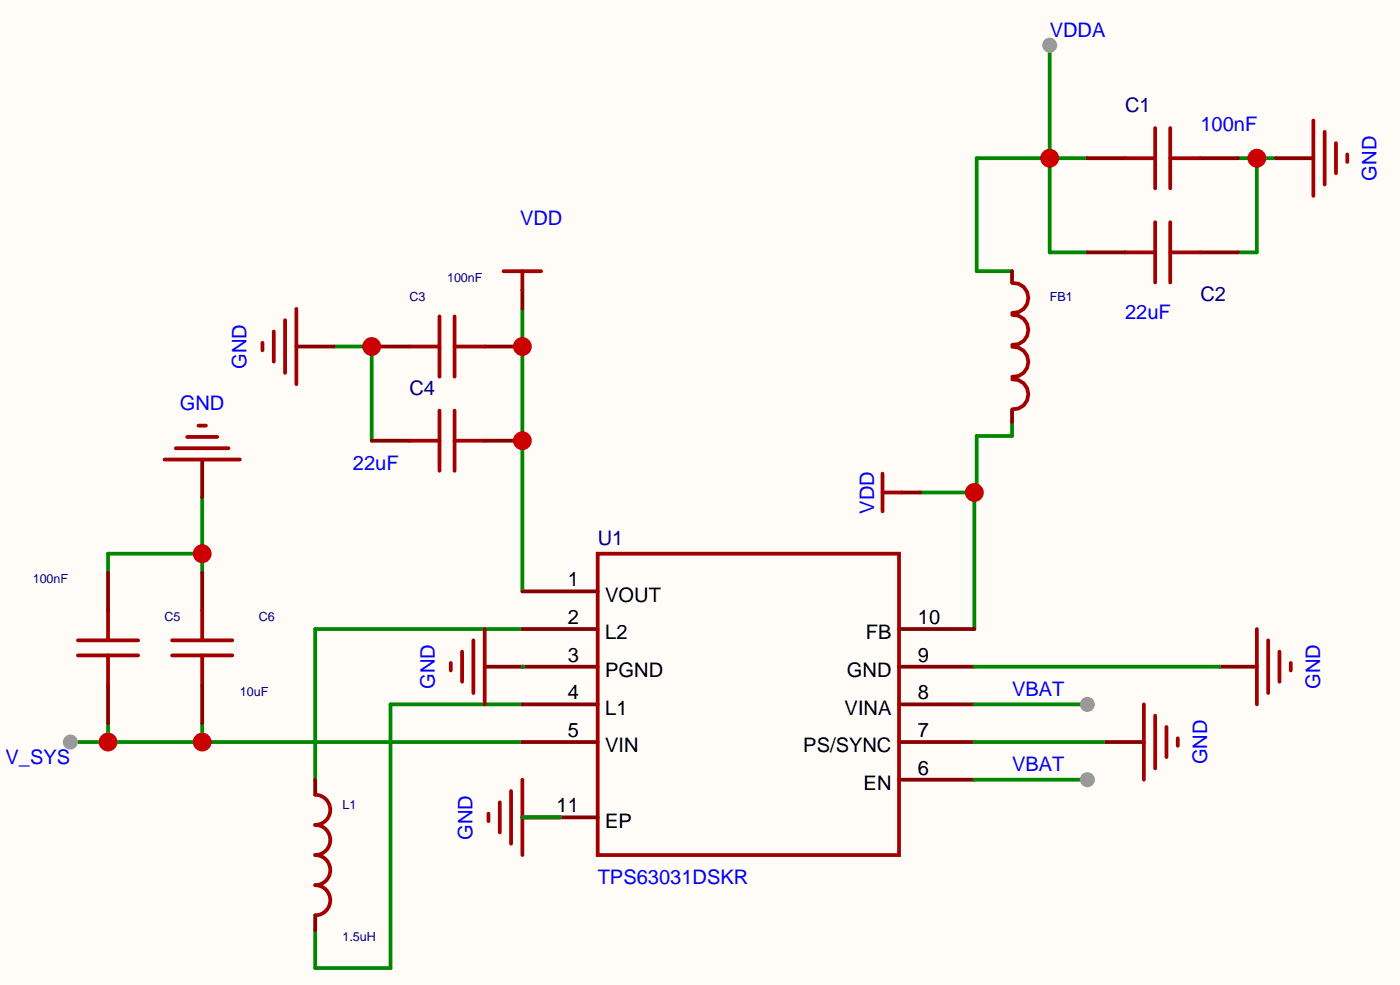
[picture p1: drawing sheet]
<svg xmlns="http://www.w3.org/2000/svg" width="94mm" height="66mm" viewBox="0 0 94 66" stroke-linecap="round" stroke-linejoin="round" font-family="sans-serif">
<path d="M0 0h94.4v66.4h-94.4z" fill="#fffcf7"/>
<path d="M83.5 10.7h2.5M84.8 10.7v6.3h-1.3" fill="none" stroke="#008700" stroke-width=".25"/>
<circle cx="84.8" cy="10.7" r=".63" fill="#c00"/>
<path d="M65.7 33.2v9.2M68.2 28.4v1h-2.3v3.8h-3.8" fill="none" stroke="#008700" stroke-width=".25"/>
<circle cx="65.7" cy="33.2" r=".63" fill="#c00"/>
<path d="M70.8 3v14h2.5M73.3 10.7h-7.4v7.6h2.3" fill="none" stroke="#008700" stroke-width=".25"/>
<circle cx="70.8" cy="10.7" r=".63" fill="#c00"/>
<circle cx="70.8" cy="3" r=".51" fill="#999"/>
<path d="M22.5 23.4h2.6v6.3M35.2 20.8v19.1M4.7 50h30.5M7.3 48.8v1.2M13.6 48.8v1.2" fill="none" stroke="#008700" stroke-width=".25"/>
<g fill="#c00">
<circle cx="13.6" cy="50" r=".63"/>
<circle cx="7.3" cy="50" r=".63"/>
</g>
<circle cx="4.7" cy="50" r=".51" fill="#999"/>
<path d="M13.6 33.5v5.1M13.6 37.3h-6.3v1.3M35.2 47.5h-8.9v17.8h-5v-2.6" fill="none" stroke="#008700" stroke-width=".25"/>
<circle cx="13.6" cy="37.3" r=".63" fill="#c00"/>
<path d="M35.2 42.4h-13.9v10.2M65.7 47.5h7.6" fill="none" stroke="#008700" stroke-width=".25"/>
<g fill="none" stroke="#870000" stroke-width=".25">
<path d="M86 10.7h2.6M13.6 31v2.5M20 23.4h2.5M35.2 39.9h5.1M60.8 33.2h1.3M35.2 42.4h5.1M35.2 45h5.1M35.2 47.5h5.1M35.2 50h5.1M35.2 55.1h5.1M60.6 42.4h5.1M60.6 45h5.1"/>
<path d="M60.6 47.5h5.1M60.6 50h5.1M60.6 52.6h5.1"/>
</g>
<g fill="none" stroke="#a10000" stroke-width=".25">
<path d="M88.6 8.1v5.1M89.3 8.9v3.5M90.1 9.7v2M90.9 10.4v.5M11.1 31h5.1M11.9 30.2h3.5M12.6 29.5h2.1M13.4 28.7h.5M17.7 23.1v.5M18.5 22.4v2M19.2 21.6v3.5M20 20.8v5.1"/>
<path d="M40.3 37.3h20.3v20.4h-20.3zM59.5 31.9v2.6M59.5 33.2h1.3"/>
</g>
<circle cx="73.3" cy="47.5" r=".51" fill="#999"/>
<path d="M65.7 52.6h7.6" fill="none" stroke="#008700" stroke-width=".25"/>
<circle cx="73.3" cy="52.6" r=".51" fill="#999"/>
<path d="M35.2 45h.1M65.7 50h8.9M65.7 45h16.5" fill="none" stroke="#008700" stroke-width=".25"/>
<path d="M68.2 18.3v.8M25.1 29.7h2.5M32.7 29.7h2.5M68.2 27.7v.7M32.7 45h2.5M35.2 55.1h2.6M74.6 50h2.5M82.2 45h2.6" fill="none" stroke="#870000" stroke-width=".25"/>
<g fill="none" stroke="#a10000" stroke-width=".25">
<path d="M68.3 19.1a1.01 1.01 0 0 1 1 1 1.01 1.01 0 0 1-1 1M29.6 27.7v4.1M30.7 29.7h2M30.7 27.7v4.1M68.3 25.6a1.01 1.01 0 0 1 1 1 1.01 1.01 0 0 1-1 1M68.3 21.2a1.01 1.01 0 0 1 1 1 1.01 1.01 0 0 1-1 1.1M68.3 23.4a1.01 1.01 0 0 1 1 1 1.01 1.01 0 0 1-1 1M30.4 44.7v.5M31.2 43.9v2.1M31.9 43.2v3.5M32.7 42.4v5.1M32.9 54.9v.5"/>
<path d="M33.7 54.1v2M34.5 53.3v3.6M35.2 52.6v5.1M77.1 47.5v5.1M77.9 48.3v3.5M78.7 49v2.1M79.4 49.8v.5M84.8 42.4v5.1M85.5 43.2v3.5M86.3 43.9v2.1M87 44.7v.5"/>
</g>
<circle cx="35.2" cy="29.7" r=".63" fill="#c00"/>
<path d="M34 18.3h2.5M35.2 18.3v1.3M75.9 10.7h2M77.9 8.6v4.1M78.9 10.7h2M78.9 8.6v4.1M27.6 29.7h2M30.7 21.3v4.1M11.6 43.2h4.1M11.6 44.2h4.1M13.6 41.1v2.1M13.6 44.2v2" fill="none" stroke="#a10000" stroke-width=".25"/>
<path d="M35.2 19.6v1.2M73.3 10.7h2.6M80.9 10.7h2.6M13.6 38.6v2.5M32.7 23.4h2.5M13.6 46.2v2.6" fill="none" stroke="#870000" stroke-width=".25"/>
<circle cx="35.2" cy="23.4" r=".63" fill="#c00"/>
<path d="M27.6 23.4h2M29.6 21.3v4.1" fill="none" stroke="#a10000" stroke-width=".25"/>
<path d="M25.1 23.4h2.5" fill="none" stroke="#870000" stroke-width=".25"/>
<circle cx="25.1" cy="23.4" r=".63" fill="#c00"/>
<g fill="none" stroke="#a10000" stroke-width=".25">
<path d="M75.9 17h2M77.9 15v4.1M78.9 15v4.1M78.9 17h2M30.7 23.4h2M5.3 44.2h4M5.3 43.2h4M7.3 41.1v2.1M7.3 44.2v2M21.3 59.7a1.02 1.02 0 0 1 1 1 1.02 1.02 0 0 1-1 1M21.3 57.7a1.02 1.02 0 0 1 1 1 1.02 1.02 0 0 1-1 1M21.3 53.6a1.02 1.02 0 0 1 1 1 1.02 1.02 0 0 1-1 1"/>
<path d="M21.3 55.6a1.02 1.02 0 0 1 1 1 1.02 1.02 0 0 1-1 1.1"/>
</g>
<path d="M73.3 17h2.6M80.9 17h2.6M7.3 38.6v2.5M7.3 46.2v2.6M21.3 52.6v1M21.3 61.7v1" fill="none" stroke="#870000" stroke-width=".25"/>
<path d="M35.2 55.1h2.6" fill="none" stroke="#008700" stroke-width=".25"/>
<g font-size="1.4" fill="#00f">
<text x="70.8" y="2.5">VDDA</text>
<text x="80.9" y="8.8">100nF</text>
<text x="35.1" y="15.2">VDD</text>
<text x="92.8" y="12.2" transform="rotate(-90 92.8 12.2)">GND</text>
<text x="75.9" y="21.5">22uF</text>
<text x="12.1" y="27.6">GND</text>
<text x="16.6" y="24.9" transform="rotate(-90 16.6 24.9)">GND</text>
<text x="23.8" y="31.7">22uF</text>
<text x="58.9" y="34.6" transform="rotate(-90 58.9 34.6)">VDD</text>
<text x="29.3" y="46.5" transform="rotate(-90 29.3 46.5)">GND</text>
<text x="68.2" y="46.9">VBAT</text>
<text x="89" y="46.5" transform="rotate(-90 89 46.5)">GND</text>
<text x=".4" y="51.5">V_SYS</text>
<text x="68.2" y="52">VBAT</text>
<text x="81.4" y="51.5" transform="rotate(-90 81.4 51.5)">GND</text>
<text x="31.9" y="56.6" transform="rotate(-90 31.9 56.6)">GND</text>
<text x="40.3" y="59.6">TPS63031DSKR</text>
</g>
<g font-size="1.4" fill="#000080">
<text x="75.9" y="7.6">C1</text>
<text x="80.9" y="20.3">C2</text>
<text x="27.6" y="26.6">C4</text>
<text x="40.3" y="36.8">U1</text>
</g>
<g font-size="1.4">
<text x="38.3" y="39.5">1</text>
<text x="40.8" y="40.6">VOUT</text>
<text x="38.3" y="42.1">2</text>
<text x="38.3" y="44.6">3</text>
<text x="38.3" y="47.2">4</text>
<text x="40.8" y="43.1">L2</text>
<text x="40.8" y="45.6">PGND</text>
<text x="57.1" y="45.6">GND</text>
<text x="58.4" y="43.1">FB</text>
<text x="61.9" y="47.2">8</text>
<text x="61.9" y="44.6">9</text>
<text x="61.9" y="42.1">10</text>
<text x="38.3" y="49.7">5</text>
<text x="40.8" y="48.2">L1</text>
<text x="40.8" y="50.7">VIN</text>
<text x="54.2" y="50.7">PS/SYNC</text>
<text x="57" y="48.2">VINA</text>
<text x="58.2" y="53.3">EN</text>
<text x="61.9" y="52.2">6</text>
<text x="61.9" y="49.7">7</text>
<text x="37.5" y="54.8">11</text>
<text x="40.8" y="55.8">EP</text>
</g>
<g font-size=".8" fill="#000080">
<text x="27.6" y="20.3">C3</text>
<text x="30.1" y="19">100nF</text>
<text x="70.8" y="20.3">FB1</text>
<text x="2.2" y="39.3">100nF</text>
<text x="11.1" y="41.9">C5</text>
<text x="17.4" y="41.9">C6</text>
<text x="16.2" y="46.9">10uF</text>
<text x="23.1" y="54.6">L1</text>
<text x="23.1" y="63.4">1.5uH</text>
</g>
</svg>
